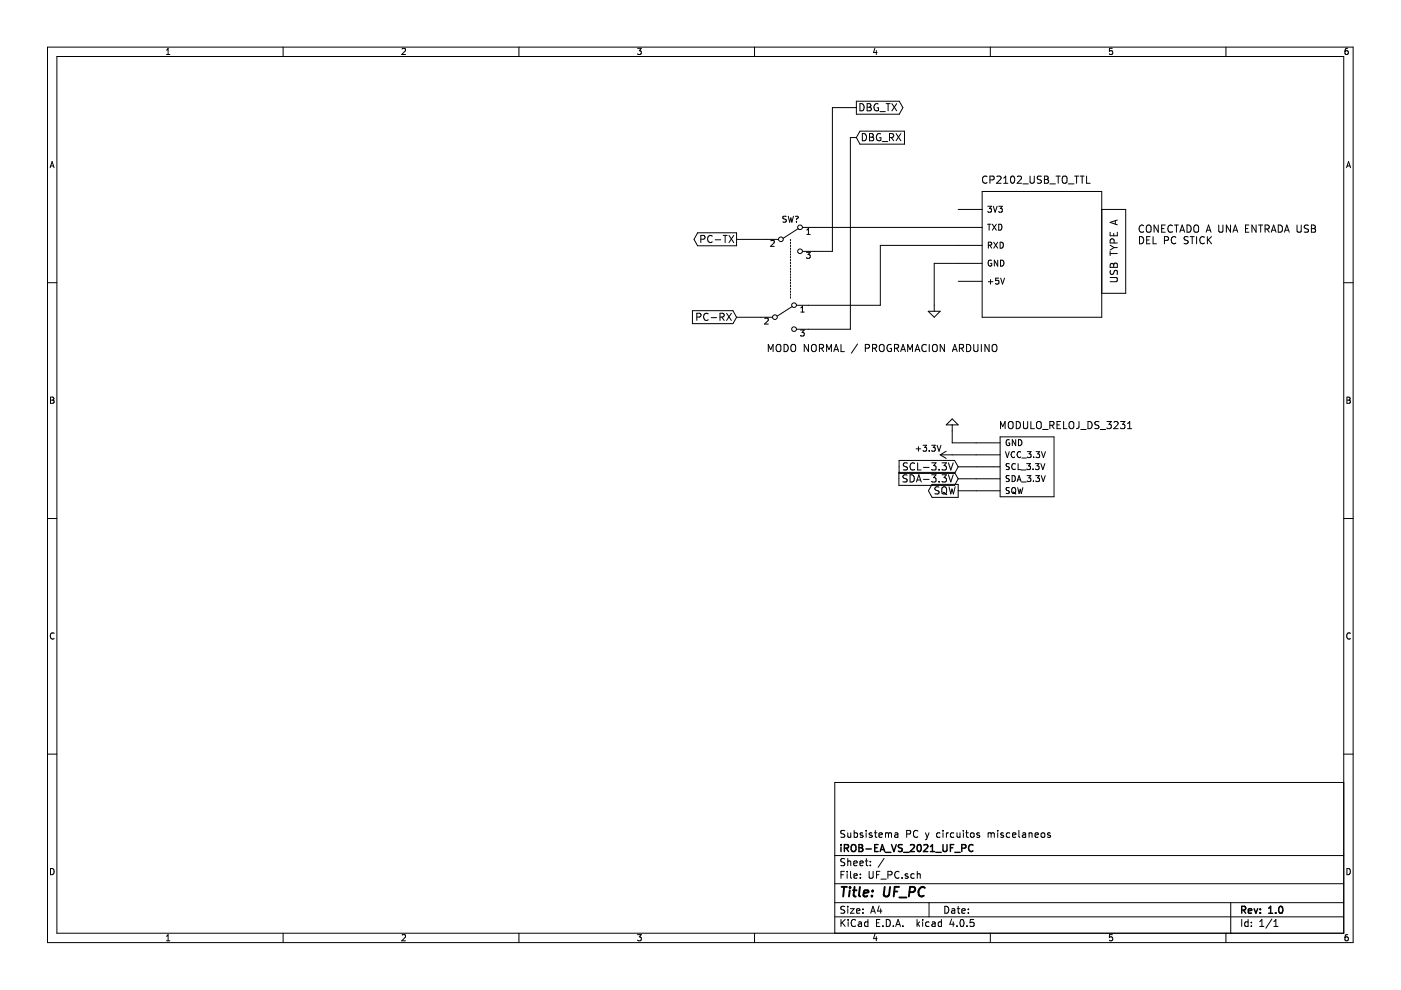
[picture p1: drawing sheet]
EESchema Schematic File Version 2
LIBS:power
LIBS:device
LIBS:transistors
LIBS:conn
LIBS:linear
LIBS:regul
LIBS:74xx
LIBS:cmos4000
LIBS:adc-dac
LIBS:memory
LIBS:xilinx
LIBS:microcontrollers
LIBS:dsp
LIBS:microchip
LIBS:analog_switches
LIBS:motorola
LIBS:texas
LIBS:intel
LIBS:audio
LIBS:interface
LIBS:digital-audio
LIBS:philips
LIBS:display
LIBS:cypress
LIBS:siliconi
LIBS:opto
LIBS:atmel
LIBS:contrib
LIBS:valves
LIBS:Baphomet_Libreria
LIBS:switches
LIBS:UF_PC-cache
EELAYER 25 0
EELAYER END
$Descr A4 11693 8268
encoding utf-8
Sheet 1 1
Title "UF_PC"
Date ""
Rev "1.0"
Comp "iROB-EA_VS_2021_UF_PC"
Comment1 "Subsistema PC y circuitos miscelaneos"
Comment2 ""
Comment3 ""
Comment4 ""
$EndDescr
Text GLabel 6150 2000 0    60   Output ~ 0
PC-TX
Text GLabel 6150 2650 0    60   Input ~ 0
PC-RX
$Comp
L CP2102_USB_TO_TTL U?
U 1 1
P 8100 1500
F 0 "U?" H 8250 1550 60  0001 C CNN
F 1 "CP2102_USB_TO_TTL" H 8650 1500 60  0000 C CNN
F 2 "" H 8100 1500 60  0001 C CNN
F 3 "" H 8100 1500 60  0001 C CNN
	1    8100 1500
	1    0    0    -1  
$EndComp
Wire Wire Line
	6800 1900 8000 1900
Wire Wire Line
	7350 2050 8000 2050
$Comp
L GND #PWR?
U 1 1
P 7800 2550
F 0 "#PWR?" H 7800 2300 50  0001 C CNN
F 1 "GND" H 7800 2400 50  0001 C CNN
F 2 "" H 7800 2550 50  0000 C CNN
F 3 "" H 7800 2550 50  0000 C CNN
	1    7800 2550
	1    0    0    -1  
$EndComp
Wire Wire Line
	8000 2200 7800 2200
Wire Wire Line
	7800 2200 7800 2550
$Comp
L SW_SPDT SW?
U 1 1
P 6600 2000
F 0 "SW?" H 6600 2170 50  0000 C CNN
F 1 "SW_SPDT" H 6600 1800 50  0001 C CNN
F 2 "" H 6600 2000 50  0000 C CNN
F 3 "" H 6600 2000 50  0000 C CNN
	1    6600 2000
	1    0    0    -1  
$EndComp
$Comp
L SW_SPDT SW?
U 1 1
P 6550 2650
F 0 "SW?" H 6550 2820 50  0001 C CNN
F 1 "SW_SPDT" H 6550 2450 50  0001 C CNN
F 2 "" H 6550 2650 50  0000 C CNN
F 3 "" H 6550 2650 50  0000 C CNN
	1    6550 2650
	1    0    0    -1  
$EndComp
Wire Wire Line
	7350 2050 7350 2550
Wire Wire Line
	7350 2550 6750 2550
Wire Wire Line
	6150 2000 6400 2000
Wire Wire Line
	6150 2650 6350 2650
Wire Notes Line
	6600 2000 6600 2500
Text GLabel 7150 900  2    60   Output ~ 0
DBG_TX
Wire Wire Line
	7150 900  6950 900 
Wire Wire Line
	6950 900  6950 2100
Wire Wire Line
	6950 2100 6800 2100
Text GLabel 7150 1150 2    60   Input ~ 0
DBG_RX
Wire Wire Line
	7150 1150 7100 1150
Wire Wire Line
	7100 1150 7100 2750
Wire Wire Line
	7100 2750 6750 2750
Text Notes 9500 2050 0    60   ~ 0
CONECTADO A UNA ENTRADA USB\nDEL PC STICK
Text Notes 6400 2950 0    60   ~ 0
MODO NORMAL / PROGRAMACION ARDUINO
$Comp
L GND #PWR?
U 1 1
P 7950 3600
F 0 "#PWR?" H 7950 3350 50  0001 C CNN
F 1 "GND" H 7950 3450 50  0001 C CNN
F 2 "" H 7950 3600 50  0000 C CNN
F 3 "" H 7950 3600 50  0000 C CNN
	1    7950 3600
	-1   0    0    1   
$EndComp
Wire Wire Line
	8150 3700 7950 3700
$Comp
L +3.3V #PWR?
U 1 1
P 7950 3800
F 0 "#PWR?" H 7950 3650 50  0001 C CNN
F 1 "+3.3V" V 8000 4000 50  0000 C CNN
F 2 "" H 7950 3800 50  0000 C CNN
F 3 "" H 7950 3800 50  0000 C CNN
	1    7950 3800
	0    -1   -1   0   
$EndComp
Wire Wire Line
	7950 3700 7950 3600
Wire Wire Line
	7950 3800 8150 3800
Text GLabel 8000 3900 0    60   Input ~ 0
SCL-3.3V
Wire Wire Line
	8000 3900 8150 3900
Text GLabel 8000 4000 0    60   Input ~ 0
SDA-3.3V
Wire Wire Line
	8000 4000 8150 4000
Text GLabel 8000 4100 0    60   Output ~ 0
SQW
Wire Wire Line
	8000 4100 8150 4100
$Comp
L MODULO_RELOJ_DS_3231 U?
U 1 1
P 8300 3550
F 0 "U?" H 8400 3500 60  0001 C CNN
F 1 "MODULO_RELOJ_DS_3231" H 8900 3550 60  0000 C CNN
F 2 "" H 8300 3550 60  0001 C CNN
F 3 "" H 8300 3550 60  0001 C CNN
	1    8300 3550
	1    0    0    -1  
$EndComp
$EndSCHEMATC
